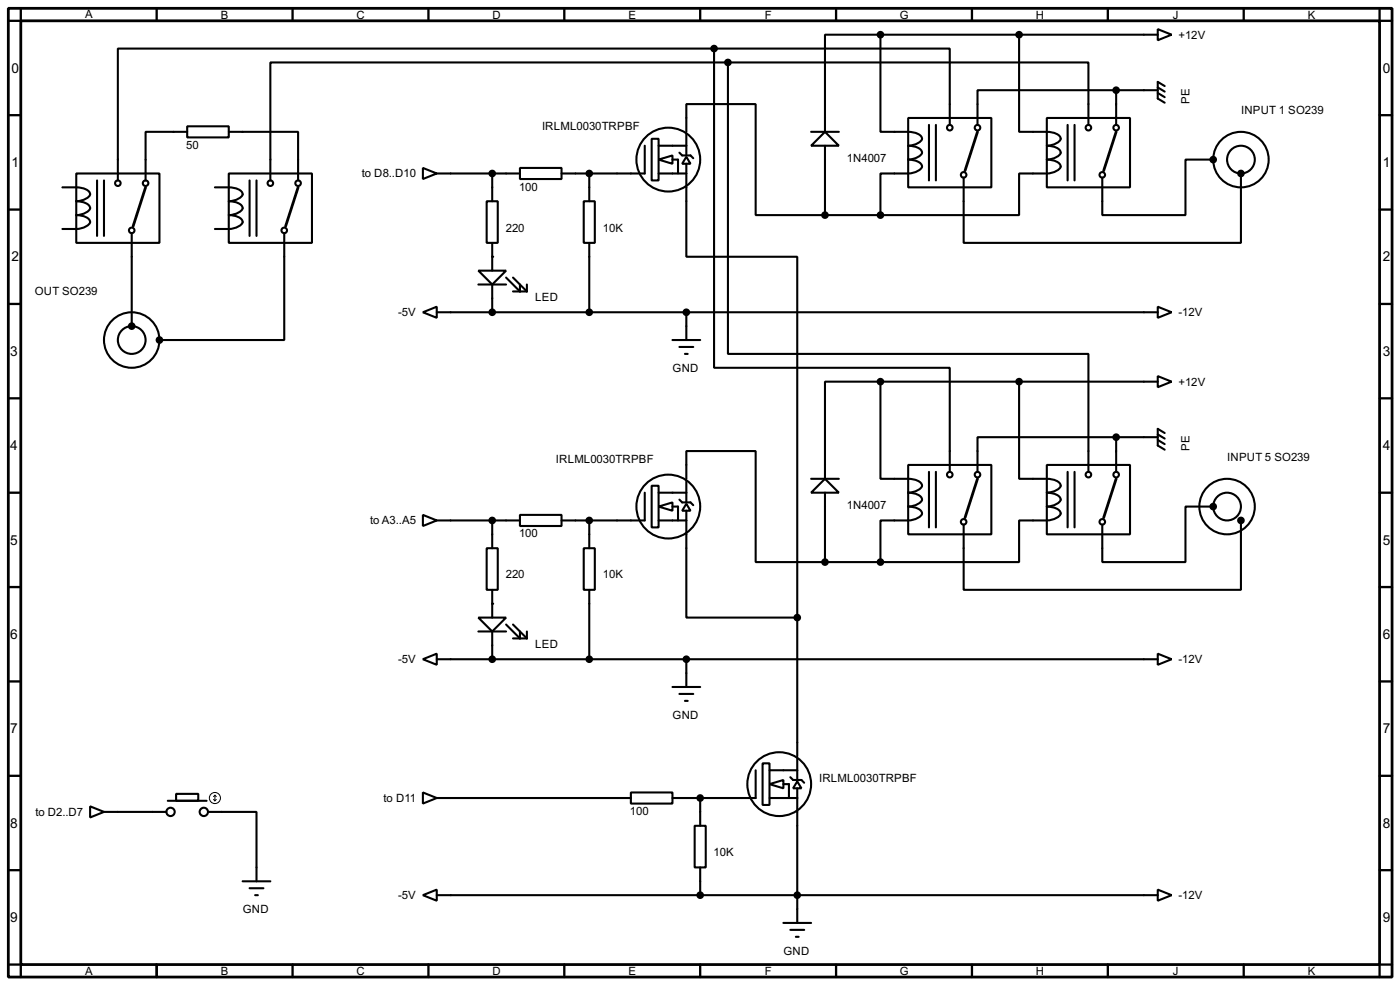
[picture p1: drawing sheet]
<svg xmlns="http://www.w3.org/2000/svg" width="256mm" height="180mm" viewBox="0 0 256 180" stroke-linecap="round" stroke-linejoin="round" font-family="sans-serif">
<path d="M1.5 1.5h253.5v177.3h-253.5zM3.8 3.8h248.9v172.7h-248.9zM26.7 34.3l-2.3 7.1M54.6 34.3l-2.3 7.1M179.1 24.1l-2.3 7.1M204.5 24.1l-2.3 7.1M179.1 87.6l-2.3 7.1M204.5 87.6l-2.3 7.1" fill="none" stroke="#000" stroke-width=".51"/>
<g fill="none" stroke="#000" stroke-width=".42">
<path d="M3.8 1.5v2.3h-2.3M28.7 1.5v2.3M53.6 1.5v2.3M78.5 1.5v2.3M103.4 1.5v2.3M128.3 1.5v2.3M153.2 1.5v2.3M178.1 1.5v2.3M202.9 1.5v2.3M227.8 1.5v2.3M252.7 1.5v2.3h2.3M1.5 21.1h2.3"/>
<path d="M1.5 38.4h2.3M252.7 21.1h2.3M252.7 38.4h2.3M1.5 55.6h2.3M252.7 55.6h2.3M1.5 72.9h2.3M252.7 72.9h2.3M1.5 90.2h2.3M252.7 90.2h2.3M1.5 107.4h2.3M252.7 107.4h2.3M1.5 124.7h2.3"/>
<path d="M252.7 124.7h2.3M1.5 142h2.3M1.5 159.3h2.3M252.7 142h2.3M252.7 159.3h2.3M1.5 176.5h2.3v2.3M28.7 176.5v2.3M53.6 176.5v2.3M78.5 176.5v2.3M103.4 176.5v2.3M128.3 176.5v2.3M153.2 176.5v2.3"/>
<path d="M178.1 176.5v2.3M202.9 176.5v2.3M227.8 176.5v2.3M255 176.5h-2.3v2.3"/>
</g>
<g fill="#000">
<circle cx="90.2" cy="47" r=".19"/>
<circle cx="90.2" cy="110.5" r=".19"/>
</g>
<g fill="none" stroke="#000" stroke-width=".38">
<path d="M130.8 8.9h43.2v14M130.8 8.9h-109.2v24.1M130.8 8.9v58.4h43.2v19.1M133.3 11.4h66.1v11.5M133.3 11.4h-83.8v21.6M133.3 11.4v53.4h66.1v21.6M161.3 6.3v17.8h2.5a8.5 8.5 0 0 1 4.3 .4 .89 .89 0 0 1 .7 1.2 3.2 3.2 0 0 1-2.4 1 3.2 3.2 0 0 1 2.4 .9 .88 .88 0 0 1-.7 1.2l-1.1 .4h-.6a3.2 3.2 0 0 1 2.4 .9 .88 .88 0 0 1-.7 1.2 7 7 0 0 1-4.3 .4h-2.5v7.7M161.3 6.3h-10.2v17.8M161.3 6.3h50.8M186.7 6.3v17.8h2.5a8.5 8.5 0 0 1 4.3 .4 .89 .89 0 0 1 .7 1.2 3.2 3.2 0 0 1-2.4 1 3.2 3.2 0 0 1 2.4 .9 .88 .88 0 0 1-.7 1.2l-1.1 .4h-.6a3.2 3.2 0 0 1 2.4 .9 .88 .88 0 0 1-.7 1.2 7 7 0 0 1-4.3 .4h-2.5v7.7h-25.4M204.5 16.5h-25.4v6.4M204.5 16.5h7.6"/>
<path d="M204.5 16.5v6.4M212.1 5.3l2.5 1-2.5 1.1zM212.1 17l1.3 .8M212.1 16l1.3 .8M213.4 15.7l-1.3-.7v3l1.3 .8M11.4 34.3a8.5 8.5 0 0 1 4.3 .3 .89 .89 0 0 1 .7 1.2 3.2 3.2 0 0 1-2.4 1 3.2 3.2 0 0 1 2.4 .9 .88 .88 0 0 1-.7 1.2l-1.1 .4-.6 .1a3.2 3.2 0 0 1 2.4 .9 .88 .88 0 0 1-.7 1.2 7 7 0 0 1-4.3 .4M14 31.7h15.2v12.7h-15.2zM17.8 33v10.2M19 33v10.2M34.3 23.1h7.6v2h-7.6zM34.3 24.1h-7.6v8.9M39.4 34.3a8.5 8.5 0 0 1 4.3 .3 .89 .89 0 0 1 .7 1.2 3.2 3.2 0 0 1-2.5 1 3.2 3.2 0 0 1 2.5 .9 .88 .88 0 0 1-.7 1.2l-1.2 .4-.6 .1a3.2 3.2 0 0 1 2.5 .9 .88 .88 0 0 1-.7 1.2 7 7 0 0 1-4.3 .4"/>
<path d="M41.9 31.7h15.2v12.7h-15.2zM41.9 24.1h12.7v8.9M45.7 33v10.2M47 33v10.2M77.5 30.7l2.5 1-2.5 1.1zM80 31.7h15.2M89.2 36.8h2v7.6h-2zM90.2 31.7v5.1M95.2 30.7h7.7v2.1h-7.7zM106.9 36.8h2.1v7.6h-2.1zM107.9 31.7v5.1M118.1 26.7v5h-15.2"/>
<path d="M119.4 25.4h1.2v7.6h-1.2zM120.6 29.2l2.6-.8v1.6zM120.6 31.7h5.1M120.6 26.7h5.1M123.2 29.2h1v2.5M124.5 27.9l.5 .5h1.5l.5 .6M125.7 28.7l.8 1.3h-1.5zM125.7 24.1v-5.1h12.7v20.4h12.7M125.7 30v17h20.3v66M125.7 24.4v4M148.6 24.1h5.1M151.1 24.1l2.6 2.6h-5.1z"/>
<path d="M151.1 26.7v12.7M151.1 39.4h10.2M166.4 21.6h15.2v12.7h-15.2zM170.2 22.9v10.1M171.4 22.9v10.1M191.8 21.6h15.2v12.7h-15.2zM195.6 22.9v10.1M196.8 22.9v10.1M222.2 29.2h-5v10.2h-15.3v-6.9M227.3 31.7v12.7h-50.8v-11.9M24.1 42.7v17M52.1 42.7v19.5h-22.9"/>
<path d="M77.5 57.1l2.5-1v2.1zM80 57.1h132.1M87.6 49.5h5.1l-2.5 2.6zM87.6 52.1h5.1M90.2 44.4v5.1M90.2 52.1v5M92.7 50.8l2.5 2.5v-1.2M94 50.8l2.5 2.5M94 53.3h2.5M96.5 52.1v1.2M107.9 44.4v12.7M125.7 57.1v5.1"/>
<path d="M212.1 56.1l2.5 1-2.5 1.1zM123.2 62.2h5.1M124.5 63.5h2.5M125.5 64.8h.5M161.3 69.8v17.8h2.5a8.5 8.5 0 0 1 4.3 .4 .89 .89 0 0 1 .7 1.2 3.2 3.2 0 0 1-2.4 1 3.2 3.2 0 0 1 2.4 .9 .88 .88 0 0 1-.7 1.2l-1.1 .4h-.6a3.2 3.2 0 0 1 2.4 .9 .88 .88 0 0 1-.7 1.2 7 7 0 0 1-4.3 .4h-2.5v7.7M161.3 69.8h-10.2v17.8M161.3 69.8h50.8M186.7 69.8v17.8h2.5a8.5 8.5 0 0 1 4.3 .4 .89 .89 0 0 1 .7 1.2 3.2 3.2 0 0 1-2.4 1 3.2 3.2 0 0 1 2.4 .9 .88 .88 0 0 1-.7 1.2l-1.1 .4h-.6a3.2 3.2 0 0 1 2.4 .9 .88 .88 0 0 1-.7 1.2 7 7 0 0 1-4.3 .4h-2.5v7.7h-25.4M212.1 68.8l2.5 1-2.5 1.1zM212.1 79.5l1.3 .8M213.4 79.2l-1.3-.7v3l1.3 .8M77.5 94.2l2.5 1-2.5 1.1z"/>
<path d="M80 95.2h15.2M90.2 95.2v5.1M95.2 94.2h7.7v2.1h-7.7zM107.9 95.2v5.1M118.1 90.2v5h-15.2M119.4 88.9h1.2v7.6h-1.2zM120.6 92.7l2.6-.8v1.6zM120.6 95.2h5.1M120.6 90.2h5.1M123.2 92.7h1v2.5M124.5 91.4l.5 .5h1.5l.5 .6M125.7 92.2l.8 1.3h-1.5z"/>
<path d="M125.7 87.6v-5.1h12.7v20.4h12.7M125.7 93.5v19.5h20.3M125.7 87.9v4M148.6 87.6h5.1M151.1 87.6l2.6 2.6h-5.1zM151.1 90.2v12.7M166.4 85.1h15.2v12.7h-15.2zM170.2 86.4v10.1M171.4 86.4v10.1M191.8 85.1h15.2v12.7h-15.2zM195.6 86.4v10.1M196.8 86.4v10.1"/>
<path d="M204.5 80h-25.4v6.4M204.5 80v6.4M204.5 80h7.6M212.1 80.5l1.3 .8M222.2 92.7h-5v10.2h-15.3v-6.9M227.3 95.2v12.7h-50.8v-11.9M87.6 113h5.1l-2.5 2.6zM87.6 115.6h5.1M89.2 100.3h2v7.6h-2zM90.2 107.9v5.1M90.2 115.6v5M92.7 114.3l2.5 2.5v-1.2"/>
<path d="M94 114.3l2.5 2.5M94 116.8h2.5M96.5 115.6v1.2M106.9 100.3h2.1v7.6h-2.1zM107.9 107.9v12.7M146 113v25.4M151.1 102.9h10.2M212.1 119.6l2.5 1-2.5 1.1zM77.5 120.6l2.5-1v2.1zM80 120.6h132.1M123.2 125.7h5.1M124.5 127h2.5"/>
<path d="M125.5 128.3h.5M125.7 120.6v5.1M139.7 139.7h1.3v7.6h-1.3zM146 138.7v4M16.5 147.6l2.5 1-2.5 1zM19 148.6h11.5M30.7 146.6h7.1M32.3 145.3h4v1.3h-4zM38.1 148.6h8.9v12.7M77.5 145l2.5 1-2.5 1.1zM80 146h35.6M115.6 145h7.6v2.1h-7.6z"/>
<path d="M127.3 151.1h2v7.6h-2zM128.3 146v5.1M128.3 158.7v5.1M138.4 141v5h-15.2M141 143.5l2.5-.8v1.6zM141 146h5M141 141h5M143.5 143.5h1v2.5M144.8 142.2l.5 .5h1.5l.5 .6M146 143l.8 1.3h-1.5zM146 144.3v24.6M44.4 161.3h5.1"/>
<path d="M45.7 162.6h2.6M46.7 163.8h.5M77.5 163.8l2.5-1v2zM80 163.8h132.1M143.5 168.9h5.1M144.8 170.2h2.5M145.8 171.4h.5M212.1 162.8l2.5 1-2.5 1z"/>
<circle cx="21.6" cy="33.5" r=".51"/>
<circle cx="26.7" cy="33.5" r=".51"/>
<circle cx="49.5" cy="33.5" r=".51"/>
<circle cx="54.6" cy="33.5" r=".51"/>
<circle cx="122.4" cy="29.2" r="5.8"/>
<circle cx="174" cy="23.4" r=".51"/>
<circle cx="176.5" cy="32" r=".51"/>
<circle cx="179.1" cy="23.4" r=".51"/>
<circle cx="199.4" cy="23.4" r=".51"/>
<circle cx="201.9" cy="32" r=".51"/>
<circle cx="204.5" cy="23.4" r=".51"/>
<circle cx="227.3" cy="29.2" r="5.1"/>
<circle cx="227.3" cy="29.2" r="2.54"/>
<circle cx="24.1" cy="42.2" r=".51"/>
<circle cx="52.1" cy="42.2" r=".51"/>
<circle cx="24.1" cy="62.2" r="5.1"/>
<circle cx="24.1" cy="62.2" r="2.54"/>
<circle cx="122.4" cy="92.7" r="5.8"/>
<circle cx="174" cy="86.9" r=".51"/>
<circle cx="176.5" cy="95.5" r=".51"/>
<circle cx="179.1" cy="86.9" r=".51"/>
<circle cx="199.4" cy="86.9" r=".51"/>
<circle cx="201.9" cy="95.5" r=".51"/>
<circle cx="204.5" cy="86.9" r=".51"/>
<circle cx="224.8" cy="92.7" r="5.1"/>
<circle cx="224.8" cy="92.7" r="2.54"/>
<circle cx="31.2" cy="148.6" r=".76"/>
<circle cx="37.3" cy="148.6" r=".76"/>
<circle cx="142.7" cy="143.5" r="5.8"/>
</g>
<g fill="#000" stroke="#000" stroke-width=".38">
<circle cx="130.8" cy="8.9" r=".51"/>
<circle cx="133.3" cy="11.4" r=".51"/>
<circle cx="161.3" cy="6.3" r=".51"/>
<circle cx="186.7" cy="6.3" r=".51"/>
<circle cx="204.5" cy="16.5" r=".51"/>
<circle cx="90.2" cy="31.7" r=".51"/>
<circle cx="107.9" cy="31.7" r=".51"/>
<circle cx="151.1" cy="39.4" r=".51"/>
<circle cx="161.3" cy="39.4" r=".51"/>
<circle cx="222.2" cy="29.2" r=".51"/>
<circle cx="227.3" cy="31.7" r=".51"/>
<circle cx="24.1" cy="59.7" r=".51"/>
<circle cx="90.2" cy="57.1" r=".51"/>
<circle cx="107.9" cy="57.1" r=".51"/>
<circle cx="125.7" cy="57.1" r=".51"/>
<circle cx="29.2" cy="62.2" r=".51"/>
<circle cx="161.3" cy="69.8" r=".51"/>
<circle cx="186.7" cy="69.8" r=".51"/>
<circle cx="90.2" cy="95.2" r=".51"/>
<circle cx="107.9" cy="95.2" r=".51"/>
<circle cx="204.5" cy="80" r=".51"/>
<circle cx="222.2" cy="92.7" r=".51"/>
<circle cx="227.3" cy="95.2" r=".51"/>
<circle cx="146" cy="113" r=".51"/>
<circle cx="151.1" cy="102.9" r=".51"/>
<circle cx="161.3" cy="102.9" r=".51"/>
<circle cx="90.2" cy="120.6" r=".51"/>
<circle cx="107.9" cy="120.6" r=".51"/>
<circle cx="125.7" cy="120.6" r=".51"/>
<circle cx="128.3" cy="146" r=".51"/>
<circle cx="128.3" cy="163.8" r=".51"/>
<circle cx="146" cy="163.8" r=".51"/>
</g>
<g fill="none" stroke="#000" stroke-width=".18">
<path d="M39.1 146.3l.3 .3M39.4 145.5v1.1M39.4 145.5l-.3 .3M39.4 145.5l.2 .3M39.6 146.3l-.2 .3"/>
<circle cx="39.4" cy="146.1" r="1.02"/>
</g>
<g font-size="2.8">
<text x="2.1" y="13.3">0</text>
<text x="253.3" y="13.3">0</text>
<text x="2.1" y="30.6">1</text>
<text x="253.3" y="30.6">1</text>
<text x="2.1" y="47.8">2</text>
<text x="253.3" y="47.8">2</text>
<text x="1.9" y="65.1">3</text>
<text x="253.3" y="65.1">3</text>
<text x="1.9" y="82.4">4</text>
<text x="253.3" y="82.4">4</text>
<text x="1.9" y="99.7">5</text>
<text x="253.3" y="99.7">5</text>
<text x="1.9" y="116.9">6</text>
<text x="253.3" y="116.9">6</text>
<text x="1.9" y="134.2">7</text>
<text x="253.3" y="134.2">7</text>
<text x="1.9" y="151.5">8</text>
<text x="253.3" y="151.5">8</text>
<text x="1.9" y="168.7">9</text>
<text x="253.3" y="168.7">9</text>
</g>
<g font-size="2.3">
<text x="15.6" y="3.3">A</text>
<text x="40.5" y="3.5">B</text>
<text x="65.3" y="3.5">C</text>
<text x="90.2" y="3.5">D</text>
<text x="115.1" y="3.5">E</text>
<text x="140.1" y="3.5">F</text>
<text x="164.8" y="3.5">G</text>
<text x="189.8" y="3.5">H</text>
<text x="214.9" y="3.5">J</text>
<text x="239.6" y="3.5">K</text>
<text x="215.9" y="7.1">+12V</text>
<text x="99.3" y="23.8">IRLML0030TRPBF</text>
<text x="217.9" y="19" transform="rotate(-90 217.9 19)">PE</text>
<text x="227.4" y="21">INPUT 1 SO239</text>
<text x="34.1" y="27.3">50</text>
<text x="155.1" y="29.7">1N4007</text>
<text x="66.3" y="32.5">to D8..D10</text>
<text x="95.1" y="34.9">100</text>
<text x="92.7" y="42.4">220</text>
<text x="110.4" y="42.4">10K</text>
<text x="6.4" y="54">OUT SO239</text>
<text x="72.9" y="57.9">-5V</text>
<text x="98" y="55.1">LED</text>
<text x="215.9" y="57.9">-12V</text>
<text x="123.2" y="68">GND</text>
<text x="215.9" y="70.6">+12V</text>
<text x="217.9" y="82.5" transform="rotate(-90 217.9 82.5)">PE</text>
<text x="101.8" y="84.8">IRLML0030TRPBF</text>
<text x="224.8" y="84.5">INPUT 5 SO239</text>
<text x="67.8" y="96">to A3..A5</text>
<text x="155.1" y="93.1">1N4007</text>
<text x="95.1" y="98.3">100</text>
<text x="92.7" y="105.8">220</text>
<text x="110.4" y="105.8">10K</text>
<text x="98" y="118.5">LED</text>
<text x="72.9" y="121.4">-5V</text>
<text x="215.9" y="121.4">-12V</text>
<text x="123.2" y="131.5">GND</text>
<text x="150.1" y="143.2">IRLML0030TRPBF</text>
<text x="6.5" y="149.3">to D2..D7</text>
<text x="70.3" y="146.8">to D11</text>
<text x="115.4" y="149.1">100</text>
<text x="130.7" y="156.6">10K</text>
<text x="44.5" y="167.1">GND</text>
<text x="72.9" y="164.5">-5V</text>
<text x="215.9" y="164.5">-12V</text>
<text x="15.6" y="178.5">A</text>
<text x="40.5" y="178.5">B</text>
<text x="65.3" y="178.5">C</text>
<text x="90.2" y="178.5">D</text>
<text x="115.1" y="178.5">E</text>
<text x="140.1" y="178.5">F</text>
<text x="143.5" y="174.7">GND</text>
<text x="164.8" y="178.5">G</text>
<text x="189.8" y="178.5">H</text>
<text x="214.9" y="178.5">J</text>
<text x="239.6" y="178.5">K</text>
</g>
</svg>
